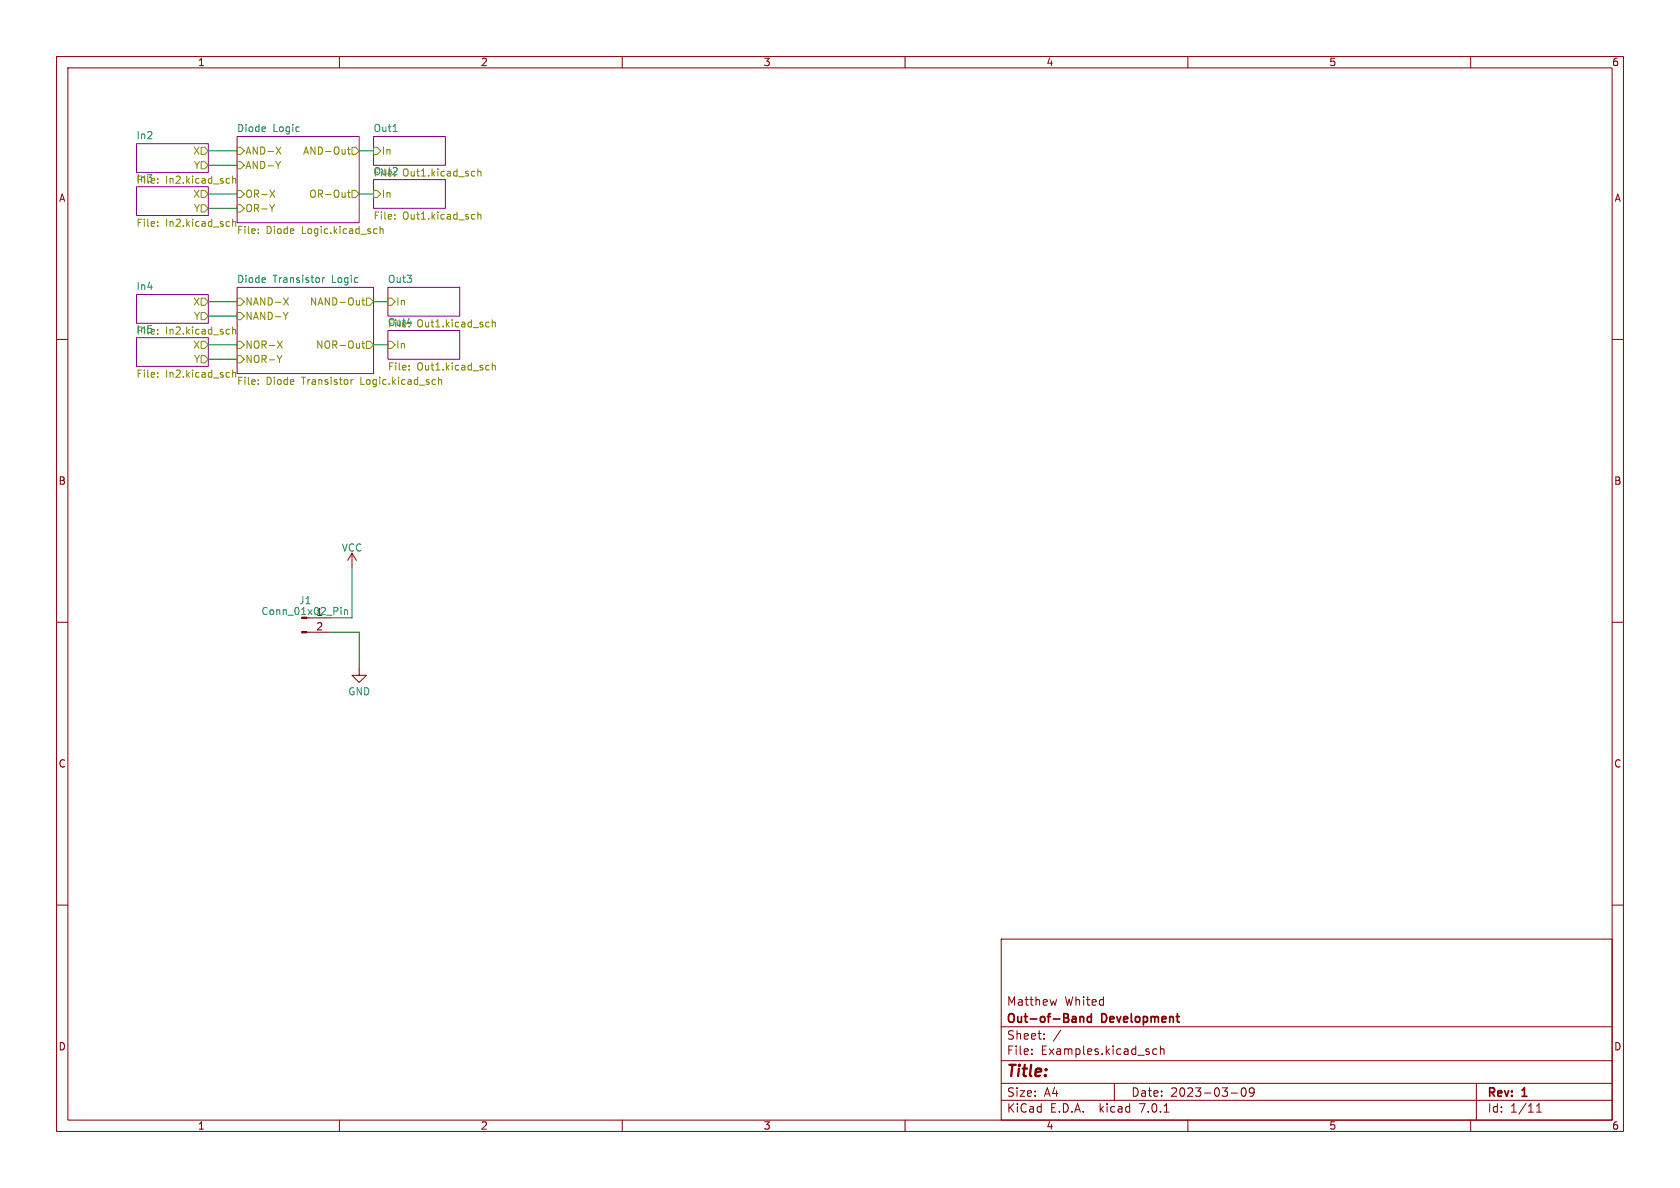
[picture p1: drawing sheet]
<svg xmlns="http://www.w3.org/2000/svg" width="297mm" height="210mm" viewBox="0 0 297 210" stroke-linecap="round" stroke-linejoin="round" font-family="sans-serif">
<g fill="none" stroke="#840000" stroke-width=".18">
<path d="M10 10h277v190h-277zM12 12h273v186h-273zM60 10v2M110 10v2M160 10v2M210 10v2M260 10v2M10 60h2M285 60h2M62.2 97.8l-.7 1.3M62.2 97.8v2.5M62.2 97.8l.8 1.3"/>
<path d="M10 110h2M54.2 111.8h4.2M54.6 109.2h3.8M63.5 118.1v1.3h1.3l-1.3 1.3-1.3-1.3h1.3M285 110h2M10 160h2M285 160h2M177 166h108v32h-108zM186.8 176.7l-.3 1M60 198v2M110 198v2M160 198v2"/>
<path d="M177 194.5h108M177 191.5h108M177 187.5h108M177 181.5h108M182.4 186.3v.1M182.4 185.5v.1M184.6 183.6v.1M184.6 182.8v.1M197 191.5v3M204.5 185.5l-.4-.1-.3 .3v.4l.1 .2h.6M205.1 185.5l.3-.1 .3 .1 .1 .9M205.1 184.9v1.5"/>
<path d="M205.8 196.6h.8M210 198v2M217.6 193.2h1.2M219.6 192.4l.2-.1a.81 .81 0 0 1 .6 .6 .81 .81 0 0 1-.3 .8l-.2 .1a.81 .81 0 0 1-.6-.6 .81 .81 0 0 1 .3-.8zM221.7 192.9l-.3 .3h-.4l-.1-.3 .1-.5 .4-.1 .2 .1a.99 .99 0 0 1-.3 1.4h-.3M260 198v2M261 191.5v6.5M271.6 196.6h.9M271.6 195.5l.5-.4v1.5"/>
</g>
<path d="M190.9 179.7v1M190.9 179.8l.2-.1 .4 .1 .1 .9M192.9 179.8l-.4-.1-.3 .3v.4l.2 .2h.5M192.9 179.2v1.5" fill="none" stroke="#840000" stroke-width=".3"/>
<g fill="#fff" stroke="#fff" stroke-width=".18">
<path d="M24.1 33h12.7v5.1h-12.7z"/>
<path d="M24.1 25.4h12.7v5.1h-12.7z"/>
<path d="M41.9 50.8h24.1v15.2h-24.1z"/>
<path d="M24.1 52.1h12.7v5.1h-12.7z"/>
<path d="M24.1 59.7h12.7v5.1h-12.7z"/>
<path d="M66 24.1h12.7v5.1h-12.7z"/>
<path d="M41.9 24.1h21.6v15.3h-21.6z"/>
<path d="M68.6 50.8h12.7v5.1h-12.7z"/>
<path d="M66 31.8h12.7v5h-12.7z"/>
<path d="M68.6 58.4h12.7v5.1h-12.7z"/>
</g>
<path d="M24.1 33h12.7v5.1h-12.7zM24.1 25.4h12.7v5.1h-12.7zM41.9 24.1h21.6v15.3h-21.6zM66 24.1h12.7v5.1h-12.7zM66 31.8h12.7v5h-12.7zM24.1 52.1h12.7v5.1h-12.7zM24.1 59.7h12.7v5.1h-12.7zM41.9 50.8h24.1v15.2h-24.1zM68.6 50.8h12.7v5.1h-12.7zM68.6 58.4h12.7v5.1h-12.7z" fill="none" stroke="#840084" stroke-width=".18"/>
<g fill="none" stroke="#848400" stroke-width=".18">
<path d="M27.9 39.9v.1M27.9 39.2v.1M27.9 32.3v.1M27.9 31.6v.1M35.6 33.7h.6l.6 .6-.6 .6h-.6zM35.6 36.2h.6l.6 .6-.6 .7h-.6zM35.6 26h.6l.6 .7-.6 .6h-.6zM35.6 28.6h.6l.6 .6-.6 .6h-.6zM41.1 31.1v1.3M41.1 38.7v1.3M41.1 31.7l.2-.2 .3 .1 .1 .8M41.1 39.3l.2-.1h.3l.1 .8"/>
<path d="M41.9 28.6h.6l.7 .6-.7 .6h-.6zM41.9 33.7h.6l.7 .6-.7 .6h-.6zM41.9 36.2h.6l.7 .6-.7 .7h-.6zM41.9 26h.6l.7 .7-.7 .6h-.6zM47.7 33.6l.9 1.3M48.5 36.1l-.4 .7M48.6 33.6l-.9 1.3M48.8 26l.9 1.3M49.6 28.5l-.4 .7M49.7 26l-.9 1.3M61.4 34h.5M61.4 26.4h.5"/>
<path d="M61.6 26v1.1l.3 .2M61.6 33.6v1.1l.3 .2M62.2 33.7h.7l.6 .6-.6 .6h-.7zM62.2 26h.7l.6 .7-.6 .6h-.7zM66 26h.7l.6 .7-.6 .6h-.7zM66 33.7h.7l.6 .6-.6 .6h-.7zM69.8 38.6v.1M69.8 38v.1M83.8 30.3h.1M83.8 37.9l.1 .1M83.9 31.1h-.1M83.9 38.7h-.1"/>
<path d="M84.5 29.9v1.2M84.5 37.5v1.2M84.5 30.4l.2-.1h.3v.8M84.5 38l.2-.1 .3 .1v.7M27.9 58.9v.2M27.9 58.3v.1M35.6 52.7h.6l.6 .6-.6 .7h-.6zM35.6 55.2h.6l.6 .7-.6 .6h-.6zM41.1 57.8v1.3M41.1 58.3l.2-.1 .3 .1 .1 .8M41.9 55.2h.6l.7 .7-.7 .6h-.6zM41.9 52.7h.6l.7 .6-.7 .7h-.6z"/>
<path d="M45.7 40.5v.1M45.7 41.2v.1M50.1 52.7l.9 1.2M50.9 55.2l-.4 .7M51 52.7l-.9 1.2M64 53.1h.5M64.2 52.7v1l.3 .2M64.8 52.7h.6l.6 .6-.6 .7h-.6zM66.3 40.4l.3 .1M66.6 41.2l-.3 .1M67.2 40.6l.2-.2 .3 .1v.8M67.2 40v1.3"/>
<path d="M68.6 52.7h.6l.6 .6-.6 .7h-.6zM86.4 56.9l.1 .1M86.5 57.7l-.1 .1M87 56.5v1.3M87 57.1l.2-.2 .3 .1 .1 .8M27.9 66.6v.1M27.9 65.9v.1M35.6 60.3h.6l.6 .7-.6 .6h-.6zM35.6 62.9h.6l.6 .6-.6 .6h-.6zM41.1 65.4v1.3M41.1 66l.2-.2 .3 .1 .1 .8M41.9 60.3h.6l.7 .7-.7 .6h-.6z"/>
<path d="M41.9 62.9h.6l.7 .6-.7 .6h-.6zM45.7 67.8v.2M45.7 67.2v.1M49.1 60.3l.8 1.2M49.8 62.8l-.4 .7M49.9 60.3l-.8 1.2M62 67.1v.9M62.4 67.1l-.4 .3M64 60.7h.5M64.2 60.3v1.1l.3 .1M64.8 60.3h.6l.6 .7-.6 .6h-.6zM68.6 60.3h.6l.6 .7-.6 .6h-.6z"/>
<path d="M72.3 65.3v.1M72.3 64.6v.1M76.9 67.1l.1 .1M77 67.9l-.1 .1M77.5 67.2l.2-.1 .3 .1 .1 .8M77.5 66.7v1.3M86.4 64.6h.1M86.5 65.4h-.1M87 64.1v1.3M87 64.7l.2-.1h.3l.1 .8"/>
</g>
<path d="M69.5 23.3h.7M57 49.1v.8M57.4 49.1l-.4 .2M60.3 107.4v.1M60.3 107.8v.8M60.9 107.8v.8M60.9 107.9l.2-.1 .3 .1v.7" fill="none" stroke="#008484" stroke-width=".18"/>
<path d="M53.3 111.6h.9v.3h-.9z" fill="#840000" stroke="#840000" stroke-width=".18"/>
<g fill="none" stroke="#008400" stroke-width=".18">
<path d="M36.8 26.7h5.1M36.8 29.2h5.1M36.8 34.3h5.1M36.8 36.8h5.1M63.5 26.7h2.5M63.5 34.3h2.5M36.8 55.9h5.1M36.8 53.3h5.1M66 53.3h2.6M36.8 63.5h5.1M36.8 61h5.1M66 61h2.6"/>
<path d="M58.4 111.8h5.1v6.3M62.2 100.3v8.9h-3.8"/>
</g>
<text font-size="2.8" fill="#840000" x="178" y="190.8">Title:</text>
<g font-size="2.1" fill="#840000">
<text x="178" y="177.9">Matthew</text>
<text x="188.2" y="177.9">Whited</text>
<text x="178" y="183.9">Sheet:</text>
<text x="178" y="181.1">Out-of-Band</text>
<text x="186.2" y="183.9">/</text>
<text x="194.9" y="181.1">Development</text>
<text x="178" y="186.6">File:</text>
<text x="184" y="186.6">Examples.kicad_sch</text>
<text x="178" y="196.8">KiCad</text>
<text x="178" y="194">Size:</text>
<text x="184.6" y="194">A4</text>
<text x="185.7" y="196.8">E.D.A.</text>
<text x="194.4" y="196.8">kicad</text>
<text x="200" y="194">Date:</text>
<text x="201.5" y="196.8">7.0.1</text>
<text x="206.9" y="194">2023-03-09</text>
<text x="263" y="194.2">Rev:</text>
<text x="263" y="196.8">Id:</text>
<text x="267" y="196.8">1/11</text>
<text x="269.2" y="194.2">1</text>
</g>
<g font-size="1.8" fill="#840000">
<text x="35" y="11.8">1</text>
<text x="85" y="11.8">2</text>
<text x="135" y="11.8">3</text>
<text x="185" y="11.8">4</text>
<text x="235" y="11.8">5</text>
<text x="285" y="11.8">6</text>
<text x="10.4" y="35.8">A</text>
<text x="285.4" y="35.8">A</text>
<text x="10.3" y="85.8">B</text>
<text x="285.3" y="85.8">B</text>
<text x="55.8" y="111.5">2</text>
<text x="10.3" y="135.8">C</text>
<text x="285.3" y="135.8">C</text>
<text x="10.3" y="185.8">D</text>
<text x="285.3" y="185.8">D</text>
<text x="35" y="199.8">1</text>
<text x="85" y="199.8">2</text>
<text x="135" y="199.8">3</text>
<text x="185" y="199.8">4</text>
<text x="235" y="199.8">5</text>
<text x="285" y="199.8">6</text>
</g>
<g font-size="1.8" fill="#008484">
<text x="41.9" y="23.4">Diode</text>
<text x="48.3" y="23.4">Logic</text>
<text x="66" y="23.4">Out1</text>
<text x="24.1" y="24.7">In2</text>
<text x="66" y="31.4">File:</text>
<text x="66" y="31">Out2</text>
<text x="24.1" y="51.4">In4</text>
<text x="41.9" y="50.1">Diode</text>
<text x="48.3" y="50.1">Transistor</text>
<text x="58.7" y="50.1">Logic</text>
<text x="68.6" y="50.1">Out3</text>
<text x="24.1" y="59">In5</text>
<text x="68.6" y="58.1">File:</text>
<text x="68.6" y="57.7">Out4</text>
<text x="60.4" y="97.7">VCC</text>
<text x="52.8" y="107">J1</text>
<text x="46.1" y="108.9">Conn_01x02_Pin</text>
<text x="55.8" y="109">1</text>
<text x="61.5" y="123.1">GND</text>
</g>
<g font-size="1.8" fill="#848400">
<text x="34" y="27.5">X</text>
<text x="43.4" y="27.5">AND-X</text>
<text x="53.4" y="27.5">AND-Out</text>
<text x="67.5" y="27.5">In</text>
<text x="24.1" y="32.3">In3</text>
<text x="24.1" y="32.7">File:</text>
<text x="29.3" y="32.7">In2.kicad_sch</text>
<text x="34" y="35.1">X</text>
<text x="34.2" y="30">Y</text>
<text x="43.4" y="30">AND-Y</text>
<text x="43.4" y="35.1">OR-X</text>
<text x="54.5" y="35.1">OR-Out</text>
<text x="67.5" y="35.1">In</text>
<text x="71.2" y="31.4">Out1.kicad_sch</text>
<text x="24.1" y="40.3">File:</text>
<text x="29.3" y="40.3">In2.kicad_sch</text>
<text x="34.2" y="37.7">Y</text>
<text x="41.9" y="41.6">File:</text>
<text x="43.4" y="37.7">OR-Y</text>
<text x="47.1" y="41.6">Diode</text>
<text x="53.4" y="41.6">Logic.kicad_sch</text>
<text x="66" y="39.1">File:</text>
<text x="71.2" y="39.1">Out1.kicad_sch</text>
<text x="24.1" y="59.4">File:</text>
<text x="29.3" y="59.4">In2.kicad_sch</text>
<text x="34" y="54.2">X</text>
<text x="34.2" y="56.7">Y</text>
<text x="43.4" y="56.7">NAND-Y</text>
<text x="43.4" y="54.2">NAND-X</text>
<text x="54.7" y="54.2">NAND-Out</text>
<text x="70" y="54.2">In</text>
<text x="73.7" y="58.1">Out1.kicad_sch</text>
<text x="34" y="61.8">X</text>
<text x="34.2" y="64.3">Y</text>
<text x="43.4" y="61.8">NOR-X</text>
<text x="43.4" y="64.3">NOR-Y</text>
<text x="55.7" y="61.8">NOR-Out</text>
<text x="68.6" y="65.7">File:</text>
<text x="70" y="61.8">In</text>
<text x="73.7" y="65.7">Out1.kicad_sch</text>
<text x="24.1" y="67">File:</text>
<text x="29.3" y="67">In2.kicad_sch</text>
<text x="41.9" y="68.3">File:</text>
<text x="47.1" y="68.3">Diode</text>
<text x="53.4" y="68.3">Transistor</text>
<text x="63.9" y="68.3">Logic.kicad_sch</text>
</g>
</svg>
